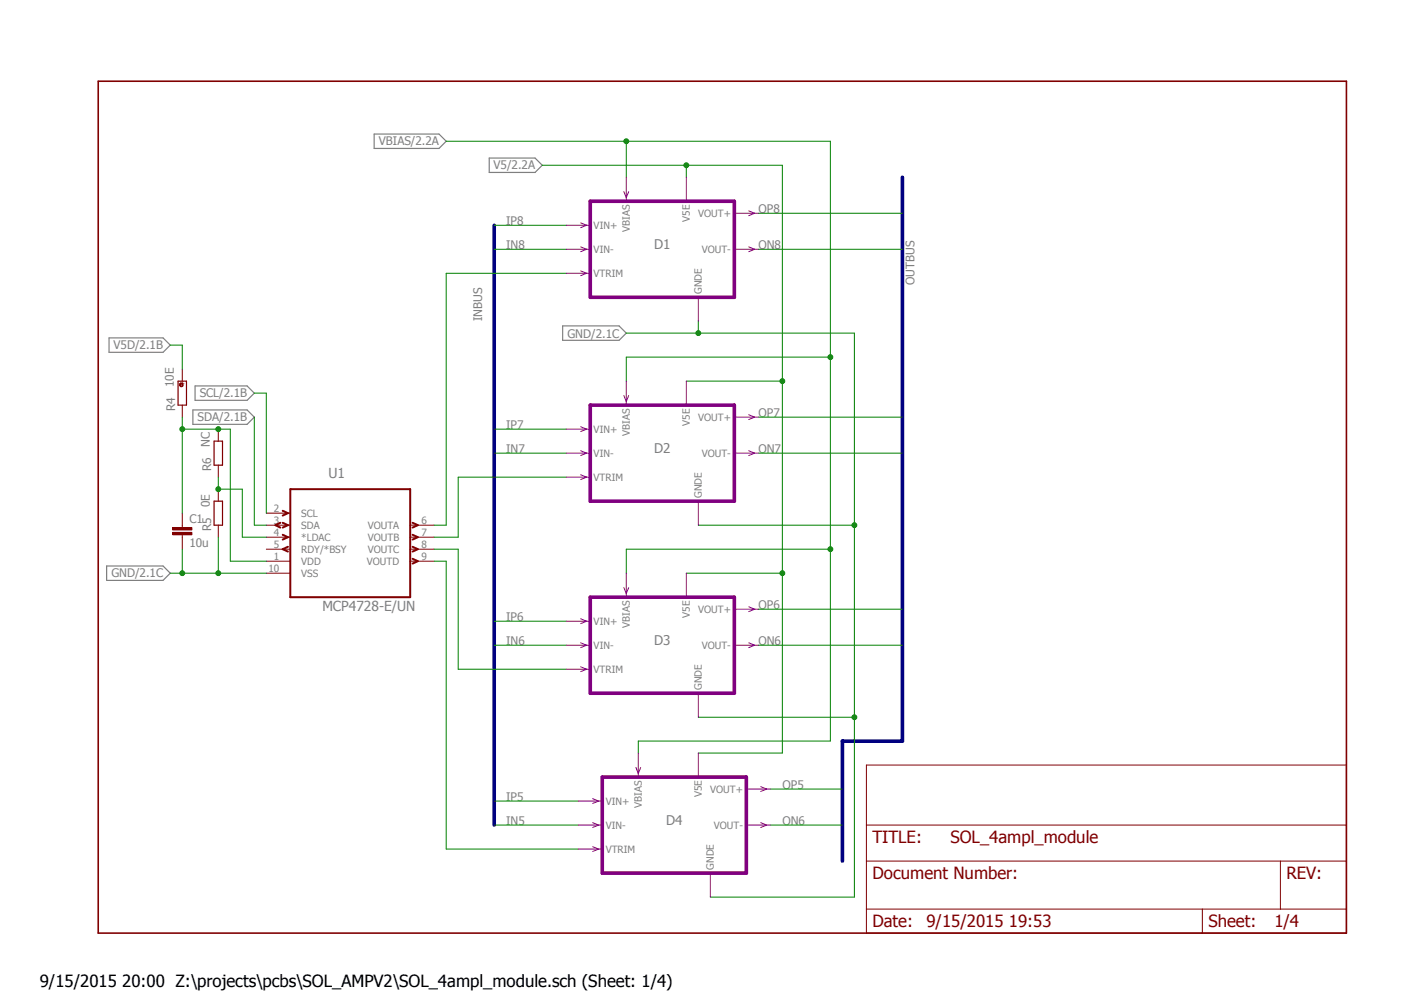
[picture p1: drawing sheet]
<svg xmlns="http://www.w3.org/2000/svg" width="297mm" height="210mm" viewBox="0 0 297 210" stroke-linecap="round" stroke-linejoin="round" font-family="sans-serif">
<path d="M20.3 16.8l264.9 181.2M285.2 16.8l-264.9 181.2" fill="none" stroke="#fff" stroke-width=".21"/>
<path d="M79.2 28.4h13.7l1.5 1.5-1.5 1.5h-13.7zM103.5 33.4h9.7l1.5 1.6-1.5 1.5h-9.7zM23.1 71.5h11.4l1.5 1.5-1.5 1.5h-11.4zM119 69h12l1.5 1.5-1.5 1.5h-12zM40.8 86.7h11.5l1.5 1.6-1.5 1.5h-11.5zM41.3 81.7h11l1.5 1.5-1.5 1.5h-11zM22.6 119.8h11.9l1.5 1.5-1.5 1.5h-11.9z" fill="none" stroke="#808080" stroke-width=".25"/>
<path d="M20.8 17.2h264.1v180.2h-264.1z" fill="none" stroke="#800000" stroke-width=".34"/>
<g fill="none" stroke="#800000" stroke-width=".21">
<path d="M38.6 111.1v.5M38.6 113.2v.5M56.3 108.6h5.1M56.3 111.1h5.1M56.3 113.7h5.1M56.3 116.2h5.1M56.3 118.7h5.1M86.8 111.1h5.1M86.8 113.7h5.1M86.8 116.2h5.1M86.8 118.7h5.1M56.3 121.3h5.1"/>
<path d="M183.3 161.9h101.6v35.5h-101.6zM183.3 174.6h101.6M183.3 182.2h101.6M183.3 192.4h101.6M254.4 192.4v5M270.9 182.2v10.2"/>
</g>
<path d="M59.3 110.6l-1 .5 1 .5M59.8 108.1l1.1 .5-1.1 .5M59.8 110.6l1.1 .5-1.1 .5M59.8 113.2l1.1 .5-1.1 .5M60.9 115.7l-1.1 .5 1.1 .5M61.4 103.5h25.4v22.9h-25.4zM87.3 118.2l1.1 .5-1.1 .6M87.3 115.7l1.1 .5-1.1 .5M87.3 113.2l1.1 .5-1.1 .5M87.3 110.6l1.1 .5-1.1 .5" fill="none" stroke="#800000" stroke-width=".42"/>
<path d="M36.5 112.6h4.1v.6h-4.1z" fill-rule="evenodd" fill="#800000"/>
<path d="M36.5 112.6h4.1v.6h-4.1z" fill="none" stroke="#800000" stroke-width=".21"/>
<path d="M36.5 111.6h4.1v.5h-4.1z" fill-rule="evenodd" fill="#800000"/>
<path d="M36.5 111.6h4.1v.5h-4.1zM38.6 108.6v2.5M38.6 113.7v2.5" fill="none" stroke="#800000" stroke-width=".21"/>
<path d="M37.7 80.6h1.8v5.1h-1.8z" fill="none" stroke="#800000" stroke-width=".25"/>
<path d="M38.1 81.2l.1-.1 .5 .1v.5l-.5 .1-.2-.4 .3-.2 .3 .1v.3l-.3 .1-.3-.3z" fill-rule="evenodd" fill="#800000"/>
<path d="M38.6 78.1v2.5M38.1 81.2l.1-.1 .5 .1v.5l-.5 .1-.2-.4 .3-.2 .3 .1v.3l-.3 .1-.3-.3zM38.6 85.7v2.6M46.2 90.8v2.5M46.2 98.4v2.6M46.2 103.5v2.5M46.2 111.1v2.6" fill="none" stroke="#800000" stroke-width=".21"/>
<path d="M45.3 93.3h1.8v5.1h-1.8zM45.3 106h1.8v5.1h-1.8z" fill="none" stroke="#800000" stroke-width=".25"/>
<path d="M190.9 37.5v119.3h-12.7v25.4M104.6 47.7v126.9" fill="none" stroke="#000080" stroke-width=".76"/>
<path d="M180.8 70.5v119.3h-30.5M91.9 116.2h5v25.4h22.9M91.9 118.7h2.5v61h27.9M147.7 111.1h33.1M147.7 151.8h33.1" fill="none" stroke="#008000" stroke-width=".21"/>
<circle cx="180.8" cy="111.1" r=".51" fill="#008000"/>
<circle cx="180.8" cy="111.1" r=".51" fill="none" stroke="#008000" stroke-width=".21"/>
<circle cx="180.8" cy="151.8" r=".51" fill="#008000"/>
<g fill="none" stroke="#008000" stroke-width=".21">
<path d="M132.5 70.5h48.3M147.7 67.9v2.6"/>
<circle cx="180.8" cy="151.8" r=".51"/>
</g>
<circle cx="147.7" cy="70.5" r=".51" fill="#008000"/>
<g fill="none" stroke="#008000" stroke-width=".21">
<path d="M38.6 116.2v5.1M46.2 113.7v7.6M36 121.3h20.3"/>
<circle cx="147.7" cy="70.5" r=".51"/>
</g>
<circle cx="38.6" cy="121.3" r=".51" fill="#008000"/>
<circle cx="38.6" cy="121.3" r=".51" fill="none" stroke="#008000" stroke-width=".21"/>
<circle cx="46.2" cy="121.3" r=".51" fill="#008000"/>
<g fill="none" stroke="#008000" stroke-width=".21">
<path d="M132.5 29.9h43.2v126.9h-40.7M119.8 57.8h-25.4v53.3h-2.5M132.5 75.6h43.2M119.8 101h-22.9v12.7h-5M132.5 116.2h43.2"/>
<circle cx="46.2" cy="121.3" r=".51"/>
</g>
<circle cx="175.7" cy="116.2" r=".51" fill="#008000"/>
<g fill="none" stroke="#008000" stroke-width=".21">
<path d="M94.4 29.9h38.1v7.6M132.5 75.6v5M132.5 116.2v5.1M135 156.8v2.5"/>
<circle cx="175.7" cy="116.2" r=".51"/>
</g>
<circle cx="132.5" cy="29.9" r=".51" fill="#008000"/>
<circle cx="132.5" cy="29.9" r=".51" fill="none" stroke="#008000" stroke-width=".21"/>
<circle cx="175.7" cy="75.6" r=".51" fill="#008000"/>
<g fill="none" stroke="#008000" stroke-width=".21">
<path d="M114.7 35h50.8v124.3h-17.8M145.2 80.6h20.3M145.2 121.3h20.3"/>
<circle cx="175.7" cy="75.6" r=".51"/>
</g>
<circle cx="165.5" cy="121.3" r=".51" fill="#008000"/>
<circle cx="165.5" cy="121.3" r=".51" fill="none" stroke="#008000" stroke-width=".21"/>
<circle cx="165.5" cy="80.6" r=".51" fill="#008000"/>
<g fill="none" stroke="#008000" stroke-width=".21">
<path d="M145.2 35v2.5"/>
<circle cx="165.5" cy="80.6" r=".51"/>
</g>
<circle cx="145.2" cy="35" r=".51" fill="#008000"/>
<g fill="none" stroke="#008000" stroke-width=".21">
<path d="M46.2 101v2.5h5.1"/>
<circle cx="145.2" cy="35" r=".51"/>
</g>
<circle cx="46.2" cy="103.5" r=".51" fill="#008000"/>
<g fill="none" stroke="#008000" stroke-width=".21">
<path d="M104.6 47.7h15.2M104.6 52.7h15.2M38.6 90.8h7.6M38.6 88.3v20.3M48.7 90.8v27.9h7.6M104.6 90.8h15.2M51.3 103.5v10.2h5M104.6 131.4h15.2M104.6 136.5h15.2M104.6 169.5h17.7M104.6 174.6h17.7"/>
<circle cx="46.2" cy="103.5" r=".51"/>
</g>
<circle cx="38.6" cy="90.8" r=".51" fill="#008000"/>
<g fill="none" stroke="#008000" stroke-width=".21">
<path d="M46.2 90.8h2.5"/>
<circle cx="38.6" cy="90.8" r=".51"/>
</g>
<circle cx="46.2" cy="90.8" r=".51" fill="#008000"/>
<g fill="none" stroke="#008000" stroke-width=".21">
<path d="M160.4 45.1h30.5M160.4 52.7h30.5M36 73h2.6v5.1M53.8 88.3v22.8h2.5M53.8 83.2h2.5v25.4M104.6 95.9h15.2M160.4 95.9h30.5M160.4 88.3h30.5M160.4 128.9h30.5M160.4 136.5h30.5M163 174.6h15.2M163 167h15.2"/>
<circle cx="46.2" cy="90.8" r=".51"/>
</g>
<path d="M124.9 42.6h30.5v20.3h-30.5zM124.9 85.7h30.5v20.3h-30.5zM124.9 126.4h30.5v20.3h-30.5zM127.4 164.4h30.5v20.3h-30.5z" fill="none" stroke="#800080" stroke-width=".76"/>
<g fill="none" stroke="#800080" stroke-width=".21">
<path d="M132.5 37.5v5.1M145.2 37.5v5.1M119.8 47.7h5.1M119.8 52.7h5.1M119.8 57.8h5.1M122.8 47.2l1.3 .5-1.3 .5M122.8 52.2l1.3 .5-1.3 .6M122.8 57.3l1.3 .5-1.3 .5M132 40.6l.5 1.2 .5-1.2M155.4 52.7h5M155.4 45.1h5M158.4 44.6l1.3 .5-1.3 .5"/>
<path d="M158.4 52.2l1.3 .5-1.3 .6M147.7 62.9v5M119.8 90.8h5.1M119.8 95.9h5.1M122.8 90.3l1.3 .5-1.3 .5M122.8 95.4l1.3 .5-1.3 .5M132 83.7l.5 1.3 .5-1.3M132.5 80.6v5.1M145.2 80.6v5.1M155.4 95.9h5M155.4 88.3h5M158.4 87.8l1.3 .5-1.3 .5"/>
<path d="M158.4 95.4l1.3 .5-1.3 .5M119.8 101h5.1M122.8 100.5l1.3 .5-1.3 .5M147.7 106v5.1M119.8 131.4h5.1M119.8 136.5h5.1M122.8 130.9l1.3 .5-1.3 .6M122.8 136l1.3 .5-1.3 .5M132 124.3l.5 1.3 .5-1.3M132.5 121.3v5.1M145.2 121.3v5.1M155.4 136.5h5"/>
<path d="M155.4 128.9h5M158.4 128.4l1.3 .5-1.3 .5M158.4 136l1.3 .5-1.3 .5M119.8 141.6h5.1M122.8 141.1l1.3 .5-1.3 .5M135 159.3v5.1M147.7 146.7v5.1M147.7 159.3v5.1M122.3 169.5h5.1M122.3 174.6h5.1M122.3 179.7h5.1M125.4 169l1.3 .5-1.3 .5"/>
<path d="M125.4 174.1l1.3 .5-1.3 .5M125.4 179.2l1.3 .5-1.3 .5M134.5 162.4l.5 1.3 .5-1.3M157.9 174.6h5.1M157.9 167h5.1M160.9 166.5l1.3 .5-1.3 .5M160.9 174.1l1.3 .5-1.3 .5M150.3 184.7v5.1"/>
</g>
<g font-size="3.6" fill="#800000">
<text x="184.6" y="178.4">TITLE:</text>
<text x="201.1" y="178.4">SOL_4ampl_module</text>
<text x="184.6" y="186">Document Number:</text>
<text x="272.2" y="186">REV:</text>
<text x="184.6" y="196.2">Date:</text>
<text x="196" y="196.2">9/15/2015 19:53</text>
<text x="255.6" y="196.2">Sheet:</text>
<text x="269.6" y="196.2">1/4</text>
</g>
<text font-size="3.6" x="8.4" y="208.9">9/15/2015 20:00 Z:\projects\pcbs\SOL_AMPV2\SOL_4ampl_module.sch (Sheet: 1/4)</text>
<g font-size="2.9" fill="#808080">
<text x="69.5" y="101.1">U1</text>
<text x="68.2" y="129.4">MCP4728-E/UN</text>
</g>
<g font-size="2.8" fill="#808080">
<text x="138.4" y="52.7">D1</text>
<text x="138.4" y="95.9">D2</text>
<text x="138.4" y="136.5">D3</text>
<text x="140.9" y="174.6">D4</text>
</g>
<g font-size="2.5" fill="#808080">
<text x="80.2" y="30.8">VBIAS/2.2A</text>
<text x="104.4" y="35.9">V5/2.2A</text>
<text x="107.1" y="47.7">IP8</text>
<text x="160.4" y="45.1">OP8</text>
<text x="107.1" y="52.7">IN8</text>
<text x="160.4" y="52.7">ON8</text>
<text x="193.5" y="60.4" transform="rotate(-90 193.5 60.4)">OUTBUS</text>
<text x="102" y="68" transform="rotate(-90 102 68)">INBUS</text>
<text x="120.1" y="71.4">GND/2.1C</text>
<text x="24" y="73.9">V5D/2.1B</text>
<text x="36.8" y="81.9" transform="rotate(-90 36.8 81.9)">10E</text>
<text x="37.1" y="87" transform="rotate(-90 37.1 87)">R4</text>
<text x="41.8" y="89.2">SDA/2.1B</text>
<text x="42.2" y="84.1">SCL/2.1B</text>
<text x="160.4" y="88.3">OP7</text>
<text x="44.4" y="94.6" transform="rotate(-90 44.4 94.6)">NC</text>
<text x="107.1" y="90.8">IP7</text>
<text x="107.1" y="95.9">IN7</text>
<text x="160.4" y="95.9">ON7</text>
<text x="44.7" y="99.7" transform="rotate(-90 44.7 99.7)">R6</text>
<text x="44.4" y="107.3" transform="rotate(-90 44.4 107.3)">0E</text>
<text x="40.1" y="110.7">C1</text>
<text x="44.7" y="112.4" transform="rotate(-90 44.7 112.4)">R5</text>
<text x="40.1" y="115.8">10u</text>
<text x="23.6" y="122.2">GND/2.1C</text>
<text x="107.1" y="131.4">IP6</text>
<text x="160.4" y="128.9">OP6</text>
<text x="107.1" y="136.5">IN6</text>
<text x="160.4" y="136.5">ON6</text>
<text x="165.5" y="167">OP5</text>
<text x="107.1" y="169.5">IP5</text>
<text x="107.1" y="174.6">IN5</text>
<text x="165.5" y="174.6">ON6</text>
</g>
<text font-size="2.5" fill="#800000" x="39.8" y="81.9" transform="rotate(-90 39.8 81.9)">*</text>
<g font-size="2.1" fill="#808080">
<text x="146" y="46.9" transform="rotate(-90 146 46.9)">V5E</text>
<text x="147.7" y="45.9">VOUT+</text>
<text x="125.6" y="48.4">VIN+</text>
<text x="125.6" y="53.5">VIN-</text>
<text x="133.3" y="49.1" transform="rotate(-90 133.3 49.1)">VBIAS</text>
<text x="148.5" y="53.5">VOUT-</text>
<text x="125.6" y="58.6">VTRIM</text>
<text x="148.5" y="62.2" transform="rotate(-90 148.5 62.2)">GNDE</text>
<text x="147.7" y="89">VOUT+</text>
<text x="125.6" y="91.6">VIN+</text>
<text x="133.3" y="92.2" transform="rotate(-90 133.3 92.2)">VBIAS</text>
<text x="146" y="90" transform="rotate(-90 146 90)">V5E</text>
<text x="125.6" y="96.6">VIN-</text>
<text x="125.6" y="101.7">VTRIM</text>
<text x="148.5" y="96.6">VOUT-</text>
<text x="148.5" y="105.3" transform="rotate(-90 148.5 105.3)">GNDE</text>
<text x="58" y="108.2">2</text>
<text x="58" y="110.8">3</text>
<text x="58" y="113.3">4</text>
<text x="63.8" y="109.3">SCL</text>
<text x="63.8" y="111.9">SDA</text>
<text x="77.8" y="111.9">VOUTA</text>
<text x="89.2" y="113.3">7</text>
<text x="89.2" y="110.8">6</text>
<text x="58" y="115.9">5</text>
<text x="58" y="118.4">1</text>
<text x="63.7" y="119.5">VDD</text>
<text x="63.8" y="114.4">*LDAC</text>
<text x="63.8" y="117">RDY/*BSY</text>
<text x="77.6" y="119.5">VOUTD</text>
<text x="77.8" y="117">VOUTC</text>
<text x="77.8" y="114.4">VOUTB</text>
<text x="89.2" y="118.4">9</text>
<text x="89.2" y="115.9">8</text>
<text x="56.8" y="120.9">10</text>
<text x="63.7" y="122">VSS</text>
<text x="146" y="130.7" transform="rotate(-90 146 130.7)">V5E</text>
<text x="147.7" y="129.7">VOUT+</text>
<text x="125.6" y="132.2">VIN+</text>
<text x="125.6" y="137.3">VIN-</text>
<text x="133.3" y="132.8" transform="rotate(-90 133.3 132.8)">VBIAS</text>
<text x="148.5" y="137.3">VOUT-</text>
<text x="125.6" y="142.4">VTRIM</text>
<text x="148.5" y="146" transform="rotate(-90 148.5 146)">GNDE</text>
<text x="150.3" y="167.7">VOUT+</text>
<text x="128.1" y="170.3">VIN+</text>
<text x="135.8" y="170.9" transform="rotate(-90 135.8 170.9)">VBIAS</text>
<text x="148.5" y="168.7" transform="rotate(-90 148.5 168.7)">V5E</text>
<text x="128.1" y="175.3">VIN-</text>
<text x="151" y="175.3">VOUT-</text>
<text x="128.1" y="180.4">VTRIM</text>
<text x="151" y="184" transform="rotate(-90 151 184)">GNDE</text>
</g>
</svg>
